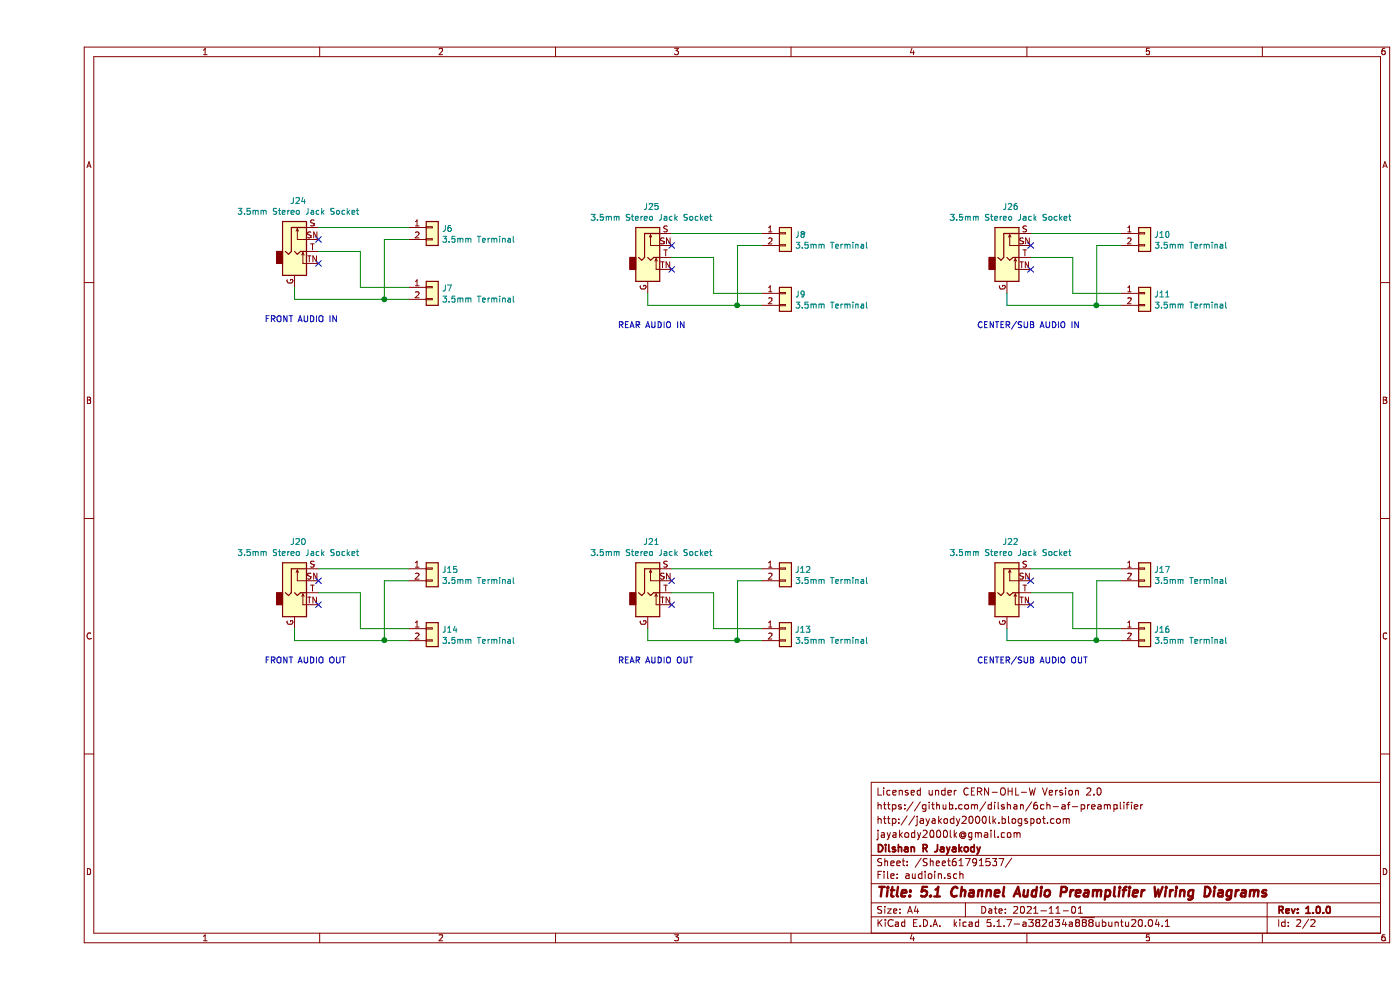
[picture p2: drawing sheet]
EESchema Schematic File Version 4
EELAYER 30 0
EELAYER END
$Descr A4 11693 8268
encoding utf-8
Sheet 2 2
Title "5.1 Channel Audio Preamplifier Wiring Diagrams"
Date "2021-11-01"
Rev "1.0.0"
Comp "Dilshan R Jayakody"
Comment1 "jayakody2000lk@gmail.com"
Comment2 "http://jayakody2000lk.blogspot.com"
Comment3 "https://github.com/dilshan/6ch-af-preamplifier"
Comment4 "Licensed under CERN-OHL-W Version 2.0"
$EndDescr
$Comp
L Connector:AudioJack2_Ground_Switch J24
U 1 1
P 2150 2100
F 0 "J24" H 2182 2525 50  0000 C CNN
F 1 "3.5mm Stereo Jack Socket" H 2182 2434 50  0000 C CNN
F 2 "" H 2150 2300 50  0001 C CNN
F 3 "~" H 2150 2300 50  0001 C CNN
	1    2150 2100
	1    0    0    -1  
$EndComp
$Comp
L Connector_Generic:Conn_01x02 J6
U 1 1
P 3300 1900
F 0 "J6" H 3380 1892 50  0000 L CNN
F 1 "3.5mm Terminal" H 3380 1801 50  0000 L CNN
F 2 "" H 3300 1900 50  0001 C CNN
F 3 "~" H 3300 1900 50  0001 C CNN
	1    3300 1900
	1    0    0    -1  
$EndComp
$Comp
L Connector_Generic:Conn_01x02 J7
U 1 1
P 3300 2400
F 0 "J7" H 3380 2392 50  0000 L CNN
F 1 "3.5mm Terminal" H 3380 2301 50  0000 L CNN
F 2 "" H 3300 2400 50  0001 C CNN
F 3 "~" H 3300 2400 50  0001 C CNN
	1    3300 2400
	1    0    0    -1  
$EndComp
Wire Wire Line
	2700 2100 2700 2400
Wire Wire Line
	2700 2400 3100 2400
Wire Wire Line
	3100 2000 2900 2000
Wire Wire Line
	2900 2000 2900 2500
Wire Wire Line
	2900 2500 3100 2500
Wire Wire Line
	2150 2400 2150 2500
Wire Wire Line
	2150 2500 2900 2500
Connection ~ 2900 2500
Wire Wire Line
	2350 2100 2700 2100
Wire Wire Line
	2350 1900 3100 1900
NoConn ~ 2350 2000
NoConn ~ 2350 2200
Text Notes 1900 2700 0    50   ~ 0
FRONT AUDIO IN
$Comp
L Connector:AudioJack2_Ground_Switch J25
U 1 1
P 5100 2150
F 0 "J25" H 5132 2575 50  0000 C CNN
F 1 "3.5mm Stereo Jack Socket" H 5132 2484 50  0000 C CNN
F 2 "" H 5100 2350 50  0001 C CNN
F 3 "~" H 5100 2350 50  0001 C CNN
	1    5100 2150
	1    0    0    -1  
$EndComp
$Comp
L Connector_Generic:Conn_01x02 J8
U 1 1
P 6250 1950
F 0 "J8" H 6330 1942 50  0000 L CNN
F 1 "3.5mm Terminal" H 6330 1851 50  0000 L CNN
F 2 "" H 6250 1950 50  0001 C CNN
F 3 "~" H 6250 1950 50  0001 C CNN
	1    6250 1950
	1    0    0    -1  
$EndComp
$Comp
L Connector_Generic:Conn_01x02 J9
U 1 1
P 6250 2450
F 0 "J9" H 6330 2442 50  0000 L CNN
F 1 "3.5mm Terminal" H 6330 2351 50  0000 L CNN
F 2 "" H 6250 2450 50  0001 C CNN
F 3 "~" H 6250 2450 50  0001 C CNN
	1    6250 2450
	1    0    0    -1  
$EndComp
Wire Wire Line
	5650 2150 5650 2450
Wire Wire Line
	5650 2450 6050 2450
Wire Wire Line
	6050 2050 5850 2050
Wire Wire Line
	5850 2050 5850 2550
Wire Wire Line
	5850 2550 6050 2550
Wire Wire Line
	5100 2450 5100 2550
Wire Wire Line
	5100 2550 5850 2550
Connection ~ 5850 2550
Wire Wire Line
	5300 2150 5650 2150
Wire Wire Line
	5300 1950 6050 1950
NoConn ~ 5300 2050
NoConn ~ 5300 2250
Text Notes 4850 2750 0    50   ~ 0
REAR AUDIO IN
$Comp
L Connector:AudioJack2_Ground_Switch J26
U 1 1
P 8100 2150
F 0 "J26" H 8132 2575 50  0000 C CNN
F 1 "3.5mm Stereo Jack Socket" H 8132 2484 50  0000 C CNN
F 2 "" H 8100 2350 50  0001 C CNN
F 3 "~" H 8100 2350 50  0001 C CNN
	1    8100 2150
	1    0    0    -1  
$EndComp
$Comp
L Connector_Generic:Conn_01x02 J10
U 1 1
P 9250 1950
F 0 "J10" H 9330 1942 50  0000 L CNN
F 1 "3.5mm Terminal" H 9330 1851 50  0000 L CNN
F 2 "" H 9250 1950 50  0001 C CNN
F 3 "~" H 9250 1950 50  0001 C CNN
	1    9250 1950
	1    0    0    -1  
$EndComp
$Comp
L Connector_Generic:Conn_01x02 J11
U 1 1
P 9250 2450
F 0 "J11" H 9330 2442 50  0000 L CNN
F 1 "3.5mm Terminal" H 9330 2351 50  0000 L CNN
F 2 "" H 9250 2450 50  0001 C CNN
F 3 "~" H 9250 2450 50  0001 C CNN
	1    9250 2450
	1    0    0    -1  
$EndComp
Wire Wire Line
	8650 2150 8650 2450
Wire Wire Line
	8650 2450 9050 2450
Wire Wire Line
	9050 2050 8850 2050
Wire Wire Line
	8850 2050 8850 2550
Wire Wire Line
	8850 2550 9050 2550
Wire Wire Line
	8100 2450 8100 2550
Wire Wire Line
	8100 2550 8850 2550
Connection ~ 8850 2550
Wire Wire Line
	8300 2150 8650 2150
Wire Wire Line
	8300 1950 9050 1950
NoConn ~ 8300 2050
NoConn ~ 8300 2250
Text Notes 7850 2750 0    50   ~ 0
CENTER/SUB AUDIO IN
$Comp
L Connector:AudioJack2_Ground_Switch J20
U 1 1
P 2150 4950
F 0 "J20" H 2182 5375 50  0000 C CNN
F 1 "3.5mm Stereo Jack Socket" H 2182 5284 50  0000 C CNN
F 2 "" H 2150 5150 50  0001 C CNN
F 3 "~" H 2150 5150 50  0001 C CNN
	1    2150 4950
	1    0    0    -1  
$EndComp
$Comp
L Connector_Generic:Conn_01x02 J15
U 1 1
P 3300 4750
F 0 "J15" H 3380 4742 50  0000 L CNN
F 1 "3.5mm Terminal" H 3380 4651 50  0000 L CNN
F 2 "" H 3300 4750 50  0001 C CNN
F 3 "~" H 3300 4750 50  0001 C CNN
	1    3300 4750
	1    0    0    -1  
$EndComp
$Comp
L Connector_Generic:Conn_01x02 J14
U 1 1
P 3300 5250
F 0 "J14" H 3380 5242 50  0000 L CNN
F 1 "3.5mm Terminal" H 3380 5151 50  0000 L CNN
F 2 "" H 3300 5250 50  0001 C CNN
F 3 "~" H 3300 5250 50  0001 C CNN
	1    3300 5250
	1    0    0    -1  
$EndComp
Wire Wire Line
	2700 4950 2700 5250
Wire Wire Line
	2700 5250 3100 5250
Wire Wire Line
	3100 4850 2900 4850
Wire Wire Line
	2900 4850 2900 5350
Wire Wire Line
	2900 5350 3100 5350
Wire Wire Line
	2150 5250 2150 5350
Wire Wire Line
	2150 5350 2900 5350
Connection ~ 2900 5350
Wire Wire Line
	2350 4950 2700 4950
Wire Wire Line
	2350 4750 3100 4750
NoConn ~ 2350 4850
NoConn ~ 2350 5050
Text Notes 1900 5550 0    50   ~ 0
FRONT AUDIO OUT
$Comp
L Connector:AudioJack2_Ground_Switch J21
U 1 1
P 5100 4950
F 0 "J21" H 5132 5375 50  0000 C CNN
F 1 "3.5mm Stereo Jack Socket" H 5132 5284 50  0000 C CNN
F 2 "" H 5100 5150 50  0001 C CNN
F 3 "~" H 5100 5150 50  0001 C CNN
	1    5100 4950
	1    0    0    -1  
$EndComp
$Comp
L Connector_Generic:Conn_01x02 J12
U 1 1
P 6250 4750
F 0 "J12" H 6330 4742 50  0000 L CNN
F 1 "3.5mm Terminal" H 6330 4651 50  0000 L CNN
F 2 "" H 6250 4750 50  0001 C CNN
F 3 "~" H 6250 4750 50  0001 C CNN
	1    6250 4750
	1    0    0    -1  
$EndComp
$Comp
L Connector_Generic:Conn_01x02 J13
U 1 1
P 6250 5250
F 0 "J13" H 6330 5242 50  0000 L CNN
F 1 "3.5mm Terminal" H 6330 5151 50  0000 L CNN
F 2 "" H 6250 5250 50  0001 C CNN
F 3 "~" H 6250 5250 50  0001 C CNN
	1    6250 5250
	1    0    0    -1  
$EndComp
Wire Wire Line
	5650 4950 5650 5250
Wire Wire Line
	5650 5250 6050 5250
Wire Wire Line
	6050 4850 5850 4850
Wire Wire Line
	5850 4850 5850 5350
Wire Wire Line
	5850 5350 6050 5350
Wire Wire Line
	5100 5250 5100 5350
Wire Wire Line
	5100 5350 5850 5350
Connection ~ 5850 5350
Wire Wire Line
	5300 4950 5650 4950
Wire Wire Line
	5300 4750 6050 4750
NoConn ~ 5300 4850
NoConn ~ 5300 5050
Text Notes 4850 5550 0    50   ~ 0
REAR AUDIO OUT
$Comp
L Connector:AudioJack2_Ground_Switch J22
U 1 1
P 8100 4950
F 0 "J22" H 8132 5375 50  0000 C CNN
F 1 "3.5mm Stereo Jack Socket" H 8132 5284 50  0000 C CNN
F 2 "" H 8100 5150 50  0001 C CNN
F 3 "~" H 8100 5150 50  0001 C CNN
	1    8100 4950
	1    0    0    -1  
$EndComp
$Comp
L Connector_Generic:Conn_01x02 J17
U 1 1
P 9250 4750
F 0 "J17" H 9330 4742 50  0000 L CNN
F 1 "3.5mm Terminal" H 9330 4651 50  0000 L CNN
F 2 "" H 9250 4750 50  0001 C CNN
F 3 "~" H 9250 4750 50  0001 C CNN
	1    9250 4750
	1    0    0    -1  
$EndComp
$Comp
L Connector_Generic:Conn_01x02 J16
U 1 1
P 9250 5250
F 0 "J16" H 9330 5242 50  0000 L CNN
F 1 "3.5mm Terminal" H 9330 5151 50  0000 L CNN
F 2 "" H 9250 5250 50  0001 C CNN
F 3 "~" H 9250 5250 50  0001 C CNN
	1    9250 5250
	1    0    0    -1  
$EndComp
Wire Wire Line
	8650 4950 8650 5250
Wire Wire Line
	8650 5250 9050 5250
Wire Wire Line
	9050 4850 8850 4850
Wire Wire Line
	8850 4850 8850 5350
Wire Wire Line
	8850 5350 9050 5350
Wire Wire Line
	8100 5250 8100 5350
Wire Wire Line
	8100 5350 8850 5350
Connection ~ 8850 5350
Wire Wire Line
	8300 4950 8650 4950
Wire Wire Line
	8300 4750 9050 4750
NoConn ~ 8300 4850
NoConn ~ 8300 5050
Text Notes 7850 5550 0    50   ~ 0
CENTER/SUB AUDIO OUT
$EndSCHEMATC
